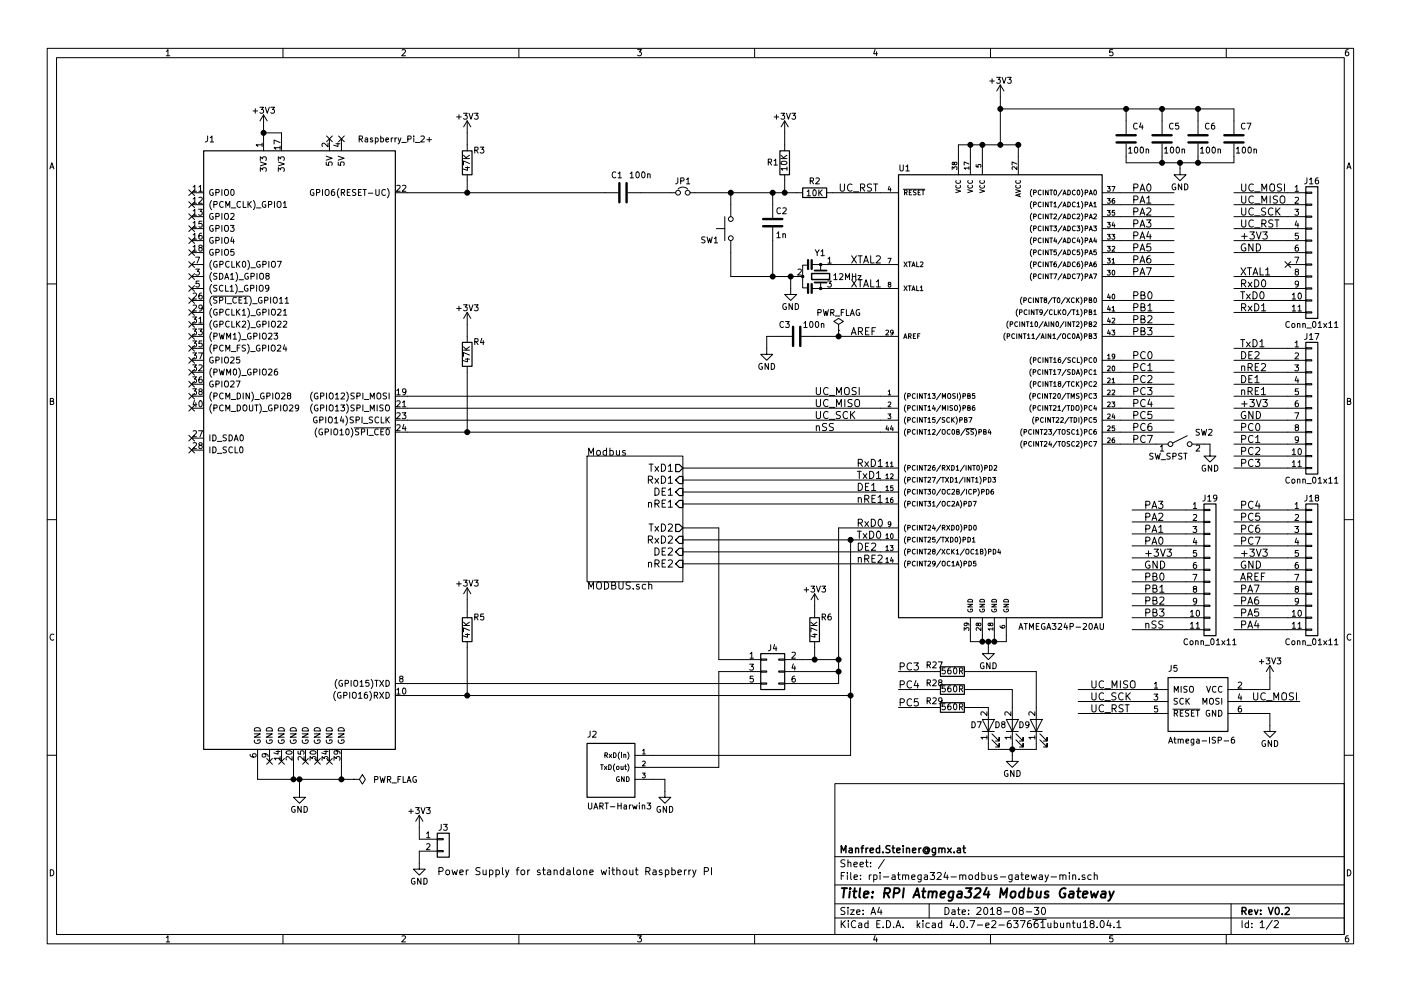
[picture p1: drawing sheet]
EESchema Schematic File Version 2
LIBS:power
LIBS:device
LIBS:switches
LIBS:relays
LIBS:motors
LIBS:transistors
LIBS:conn
LIBS:linear
LIBS:regul
LIBS:74xx
LIBS:cmos4000
LIBS:adc-dac
LIBS:memory
LIBS:xilinx
LIBS:microcontrollers
LIBS:dsp
LIBS:microchip
LIBS:analog_switches
LIBS:motorola
LIBS:texas
LIBS:intel
LIBS:audio
LIBS:interface
LIBS:digital-audio
LIBS:philips
LIBS:display
LIBS:cypress
LIBS:siliconi
LIBS:opto
LIBS:atmel
LIBS:contrib
LIBS:valves
LIBS:rpi-atmega324-modbus-gateway-min-cache
EELAYER 25 0
EELAYER END
$Descr A4 11693 8268
encoding utf-8
Sheet 1 2
Title "RPI Atmega324 Modbus Gateway"
Date "2018-08-30"
Rev "V0.2"
Comp "Manfred.Steiner@gmx.at"
Comment1 ""
Comment2 ""
Comment3 ""
Comment4 ""
$EndDescr
$Comp
L SW_Push SW1
U 1 1
P 6100 1900
F 0 "SW1" V 6000 2000 50  0000 L CNN
F 1 "SW_Push" H 6100 1840 50  0001 C CNN
F 2 "Buttons_Switches_SMD:SW_SPST_FSMSM" H 6100 2100 50  0001 C CNN
F 3 "" H 6100 2100 50  0001 C CNN
	1    6100 1900
	0    -1   -1   0   
$EndComp
$Comp
L Atmega-ISP-6 J5
U 1 1
P 9550 5750
F 0 "J5" H 9750 5900 50  0000 L BNN
F 1 "Atmega-ISP-6" H 9750 5300 50  0000 L BNN
F 2 "Project:IDC_2x3x2.54mm_Straight" H 10000 5450 50  0001 C CIN
F 3 "" H 9100 5400 50  0001 C CNN
	1    9550 5750
	1    0    0    -1  
$EndComp
$Comp
L +3V3 #PWR01
U 1 1
P 2200 1050
F 0 "#PWR01" H 2200 900 50  0001 C CNN
F 1 "+3V3" H 2200 1190 50  0000 C CNN
F 2 "" H 2200 1050 50  0001 C CNN
F 3 "" H 2200 1050 50  0001 C CNN
	1    2200 1050
	1    0    0    -1  
$EndComp
NoConn ~ 1600 3200
NoConn ~ 1600 3000
NoConn ~ 1600 2800
NoConn ~ 1600 2400
NoConn ~ 1600 2200
NoConn ~ 1600 2000
NoConn ~ 1600 1800
$Comp
L GND #PWR02
U 1 1
P 8250 5400
F 0 "#PWR02" H 8250 5150 50  0001 C CNN
F 1 "GND" H 8250 5250 50  0000 C CNN
F 2 "" H 8250 5400 50  0001 C CNN
F 3 "" H 8250 5400 50  0001 C CNN
	1    8250 5400
	1    0    0    -1  
$EndComp
$Comp
L R R2
U 1 1
P 6800 1600
F 0 "R2" V 6700 1600 50  0000 C CNN
F 1 "10K" V 6800 1600 50  0000 C CNN
F 2 "Resistors_SMD:R_1206_HandSoldering" V 6730 1600 50  0001 C CNN
F 3 "" H 6800 1600 50  0001 C CNN
	1    6800 1600
	0    1    1    0   
$EndComp
$Comp
L R R1
U 1 1
P 6550 1350
F 0 "R1" H 6650 1350 50  0000 C CNN
F 1 "10K" V 6550 1350 50  0000 C CNN
F 2 "Resistors_SMD:R_1206_HandSoldering" V 6480 1350 50  0001 C CNN
F 3 "" H 6550 1350 50  0001 C CNN
	1    6550 1350
	-1   0    0    1   
$EndComp
$Comp
L +3V3 #PWR03
U 1 1
P 6550 1100
F 0 "#PWR03" H 6550 950 50  0001 C CNN
F 1 "+3V3" H 6550 1240 50  0000 C CNN
F 2 "" H 6550 1100 50  0001 C CNN
F 3 "" H 6550 1100 50  0001 C CNN
	1    6550 1100
	1    0    0    -1  
$EndComp
$Comp
L C C2
U 1 1
P 6450 1850
F 0 "C2" H 6475 1950 50  0000 L CNN
F 1 "1n" H 6475 1750 50  0000 L CNN
F 2 "Capacitors_SMD:C_1206_HandSoldering" H 6488 1700 50  0001 C CNN
F 3 "" H 6450 1850 50  0001 C CNN
	1    6450 1850
	1    0    0    -1  
$EndComp
$Comp
L C C1
U 1 1
P 5200 1600
F 0 "C1" V 5050 1500 50  0000 L CNN
F 1 "100n" V 5050 1650 50  0000 L CNN
F 2 "Capacitors_SMD:C_1206_HandSoldering" H 5238 1450 50  0001 C CNN
F 3 "" H 5200 1600 50  0001 C CNN
	1    5200 1600
	0    1    1    0   
$EndComp
$Comp
L GND #PWR04
U 1 1
P 6600 2400
F 0 "#PWR04" H 6600 2150 50  0001 C CNN
F 1 "GND" H 6600 2250 50  0000 C CNN
F 2 "" H 6600 2400 50  0001 C CNN
F 3 "" H 6600 2400 50  0001 C CNN
	1    6600 2400
	1    0    0    -1  
$EndComp
$Comp
L C C3
U 1 1
P 6650 2800
F 0 "C3" V 6550 2650 50  0000 L CNN
F 1 "100n" V 6550 2850 50  0000 L CNN
F 2 "Capacitors_SMD:C_1206_HandSoldering" H 6688 2650 50  0001 C CNN
F 3 "" H 6650 2800 50  0001 C CNN
	1    6650 2800
	0    1    1    0   
$EndComp
$Comp
L GND #PWR05
U 1 1
P 6400 2900
F 0 "#PWR05" H 6400 2650 50  0001 C CNN
F 1 "GND" H 6400 2750 50  0000 C CNN
F 2 "" H 6400 2900 50  0001 C CNN
F 3 "" H 6400 2900 50  0001 C CNN
	1    6400 2900
	1    0    0    -1  
$EndComp
$Comp
L GND #PWR06
U 1 1
P 10600 6050
F 0 "#PWR06" H 10600 5800 50  0001 C CNN
F 1 "GND" H 10600 5900 50  0000 C CNN
F 2 "" H 10600 6050 50  0001 C CNN
F 3 "" H 10600 6050 50  0001 C CNN
	1    10600 6050
	1    0    0    -1  
$EndComp
$Comp
L +3V3 #PWR07
U 1 1
P 10600 5650
F 0 "#PWR07" H 10600 5500 50  0001 C CNN
F 1 "+3V3" H 10600 5790 50  0000 C CNN
F 2 "" H 10600 5650 50  0001 C CNN
F 3 "" H 10600 5650 50  0001 C CNN
	1    10600 5650
	1    0    0    -1  
$EndComp
Text Label 9100 5750 0    60   ~ 0
UC_MISO
Text Label 9100 5850 0    60   ~ 0
UC_SCK
Text Label 9100 5950 0    60   ~ 0
UC_RST
Text Label 10450 5850 0    60   ~ 0
UC_MOSI
$Comp
L PWR_FLAG #FLG08
U 1 1
P 7000 2750
F 0 "#FLG08" H 7000 2825 50  0001 C CNN
F 1 "PWR_FLAG" H 7000 2900 50  0000 C CNN
F 2 "" H 7000 2750 50  0001 C CNN
F 3 "" H 7000 2750 50  0001 C CNN
	1    7000 2750
	1    0    0    -1  
$EndComp
$Sheet
S 4900 3800 800  1050
U 5B140940
F0 "Modbus" 60
F1 "MODBUS.sch" 60
F2 "RxD1" I R 5700 4000 60 
F3 "DE1" I R 5700 4100 60 
F4 "nRE1" I R 5700 4200 60 
F5 "TxD1" O R 5700 3900 60 
F6 "RxD2" I R 5700 4500 60 
F7 "DE2" I R 5700 4600 60 
F8 "nRE2" I R 5700 4700 60 
F9 "TxD2" O R 5700 4400 60 
$EndSheet
$Comp
L GND #PWR09
U 1 1
P 5550 6600
F 0 "#PWR09" H 5550 6350 50  0001 C CNN
F 1 "GND" H 5550 6450 50  0000 C CNN
F 2 "" H 5550 6600 50  0001 C CNN
F 3 "" H 5550 6600 50  0001 C CNN
	1    5550 6600
	1    0    0    -1  
$EndComp
$Comp
L Conn_01x02 J3
U 1 1
P 3700 7000
F 0 "J3" H 3700 7100 50  0000 C CNN
F 1 "Conn_01x02" H 3700 6800 50  0001 C CNN
F 2 "Pin_Headers:Pin_Header_Straight_1x02_Pitch2.54mm" H 3700 7000 50  0001 C CNN
F 3 "" H 3700 7000 50  0001 C CNN
	1    3700 7000
	1    0    0    -1  
$EndComp
$Comp
L +3V3 #PWR010
U 1 1
P 3500 6900
F 0 "#PWR010" H 3500 6750 50  0001 C CNN
F 1 "+3V3" H 3500 7040 50  0000 C CNN
F 2 "" H 3500 6900 50  0001 C CNN
F 3 "" H 3500 6900 50  0001 C CNN
	1    3500 6900
	1    0    0    -1  
$EndComp
$Comp
L R R3
U 1 1
P 3900 1350
F 0 "R3" H 3800 1250 50  0000 C CNN
F 1 "47K" V 3900 1350 50  0000 C CNN
F 2 "Resistors_SMD:R_1206_HandSoldering" V 3830 1350 50  0001 C CNN
F 3 "" H 3900 1350 50  0001 C CNN
	1    3900 1350
	-1   0    0    1   
$EndComp
$Comp
L Resonator_Small Y1
U 1 1
P 6850 2300
F 0 "Y1" V 6650 2250 50  0000 L CNN
F 1 "12MHz" V 6850 2400 50  0000 L CNN
F 2 "Crystals:Resonator-3pin_w7.0mm_h2.5mm" H 6825 2300 50  0001 C CNN
F 3 "" H 6825 2300 50  0001 C CNN
	1    6850 2300
	0    1    1    0   
$EndComp
NoConn ~ 2750 1150
NoConn ~ 2850 1150
$Comp
L +3V3 #PWR011
U 1 1
P 3900 1100
F 0 "#PWR011" H 3900 950 50  0001 C CNN
F 1 "+3V3" H 3900 1240 50  0000 C CNN
F 2 "" H 3900 1100 50  0001 C CNN
F 3 "" H 3900 1100 50  0001 C CNN
	1    3900 1100
	1    0    0    -1  
$EndComp
$Comp
L +3V3 #PWR012
U 1 1
P 8350 800
F 0 "#PWR012" H 8350 650 50  0001 C CNN
F 1 "+3V3" H 8350 940 50  0000 C CNN
F 2 "" H 8350 800 50  0001 C CNN
F 3 "" H 8350 800 50  0001 C CNN
	1    8350 800 
	1    0    0    -1  
$EndComp
$Comp
L C C4
U 1 1
P 9400 1150
F 0 "C4" H 9250 1050 50  0000 L CNN
F 1 "100n" H 9200 1250 50  0000 L CNN
F 2 "Capacitors_SMD:C_1206_HandSoldering" H 9438 1000 50  0001 C CNN
F 3 "" H 9400 1150 50  0001 C CNN
	1    9400 1150
	-1   0    0    1   
$EndComp
$Comp
L C C5
U 1 1
P 9700 1150
F 0 "C5" H 9550 1050 50  0000 L CNN
F 1 "100n" H 9500 1250 50  0000 L CNN
F 2 "Capacitors_SMD:C_1206_HandSoldering" H 9738 1000 50  0001 C CNN
F 3 "" H 9700 1150 50  0001 C CNN
	1    9700 1150
	-1   0    0    1   
$EndComp
$Comp
L C C6
U 1 1
P 10000 1150
F 0 "C6" H 9850 1050 50  0000 L CNN
F 1 "100n" H 9800 1250 50  0000 L CNN
F 2 "Capacitors_SMD:C_1206_HandSoldering" H 10038 1000 50  0001 C CNN
F 3 "" H 10000 1150 50  0001 C CNN
	1    10000 1150
	-1   0    0    1   
$EndComp
$Comp
L C C7
U 1 1
P 10300 1150
F 0 "C7" H 10150 1050 50  0000 L CNN
F 1 "100n" H 10100 1250 50  0000 L CNN
F 2 "Capacitors_SMD:C_1206_HandSoldering" H 10338 1000 50  0001 C CNN
F 3 "" H 10300 1150 50  0001 C CNN
	1    10300 1150
	-1   0    0    1   
$EndComp
$Comp
L GND #PWR013
U 1 1
P 9850 1400
F 0 "#PWR013" H 9850 1150 50  0001 C CNN
F 1 "GND" H 9850 1250 50  0000 C CNN
F 2 "" H 9850 1400 50  0001 C CNN
F 3 "" H 9850 1400 50  0001 C CNN
	1    9850 1400
	1    0    0    -1  
$EndComp
$Comp
L R R4
U 1 1
P 3900 2950
F 0 "R4" H 3800 2850 50  0000 C CNN
F 1 "47K" V 3900 2950 50  0000 C CNN
F 2 "Resistors_SMD:R_1206_HandSoldering" V 3830 2950 50  0001 C CNN
F 3 "" H 3900 2950 50  0001 C CNN
	1    3900 2950
	-1   0    0    1   
$EndComp
$Comp
L +3V3 #PWR014
U 1 1
P 3900 2700
F 0 "#PWR014" H 3900 2550 50  0001 C CNN
F 1 "+3V3" H 3900 2840 50  0000 C CNN
F 2 "" H 3900 2700 50  0001 C CNN
F 3 "" H 3900 2700 50  0001 C CNN
	1    3900 2700
	1    0    0    -1  
$EndComp
$Comp
L Jumper_NC_Small JP1
U 1 1
P 5700 1600
F 0 "JP1" H 5700 1700 50  0000 C CNN
F 1 "Jumper_NC_Small" H 5710 1540 50  0001 C CNN
F 2 "Project:SOLDER-JUMPER_1-WAY" H 5700 1600 50  0001 C CNN
F 3 "" H 5700 1600 50  0001 C CNN
	1    5700 1600
	1    0    0    -1  
$EndComp
NoConn ~ 1600 1600
NoConn ~ 1600 1700
NoConn ~ 1600 1900
NoConn ~ 1600 2100
NoConn ~ 1600 2300
NoConn ~ 1600 2500
NoConn ~ 1600 2600
NoConn ~ 1600 2700
NoConn ~ 1600 2900
NoConn ~ 1600 3100
NoConn ~ 1600 3300
NoConn ~ 1600 3400
NoConn ~ 1600 3650
NoConn ~ 1600 3750
Text Label 6800 3300 0    60   ~ 0
UC_MOSI
Text Label 6800 3400 0    60   ~ 0
UC_MISO
Text Label 6800 3500 0    60   ~ 0
UC_SCK
Text Label 7000 1600 0    60   ~ 0
UC_RST
$Comp
L Conn_02x03_Odd_Even J4
U 1 1
P 6400 5600
F 0 "J4" H 6450 5800 50  0000 C CNN
F 1 "Conn_02x03_Odd_Even" H 6450 5400 50  0001 C CNN
F 2 "Project:Jumper_3x_2x03_Pitch2.54mm" H 6400 5600 50  0001 C CNN
F 3 "" H 6400 5600 50  0001 C CNN
	1    6400 5600
	1    0    0    -1  
$EndComp
$Comp
L R R6
U 1 1
P 6800 5250
F 0 "R6" H 6700 5150 50  0000 C CNN
F 1 "47K" V 6800 5250 50  0000 C CNN
F 2 "Resistors_SMD:R_1206_HandSoldering" V 6730 5250 50  0001 C CNN
F 3 "" H 6800 5250 50  0001 C CNN
	1    6800 5250
	-1   0    0    1   
$EndComp
$Comp
L +3V3 #PWR015
U 1 1
P 6800 5050
F 0 "#PWR015" H 6800 4900 50  0001 C CNN
F 1 "+3V3" H 6800 5190 50  0000 C CNN
F 2 "" H 6800 5050 50  0001 C CNN
F 3 "" H 6800 5050 50  0001 C CNN
	1    6800 5050
	1    0    0    -1  
$EndComp
$Comp
L R R5
U 1 1
P 3900 5250
F 0 "R5" H 3800 5150 50  0000 C CNN
F 1 "47K" V 3900 5250 50  0000 C CNN
F 2 "Resistors_SMD:R_1206_HandSoldering" V 3830 5250 50  0001 C CNN
F 3 "" H 3900 5250 50  0001 C CNN
	1    3900 5250
	-1   0    0    1   
$EndComp
$Comp
L +3V3 #PWR016
U 1 1
P 3900 5000
F 0 "#PWR016" H 3900 4850 50  0001 C CNN
F 1 "+3V3" H 3900 5140 50  0000 C CNN
F 2 "" H 3900 5000 50  0001 C CNN
F 3 "" H 3900 5000 50  0001 C CNN
	1    3900 5000
	1    0    0    -1  
$EndComp
$Comp
L GND #PWR017
U 1 1
P 2500 6600
F 0 "#PWR017" H 2500 6350 50  0001 C CNN
F 1 "GND" H 2500 6450 50  0000 C CNN
F 2 "" H 2500 6600 50  0001 C CNN
F 3 "" H 2500 6600 50  0001 C CNN
	1    2500 6600
	1    0    0    -1  
$EndComp
NoConn ~ 2250 6350
NoConn ~ 2350 6350
NoConn ~ 2550 6350
NoConn ~ 2650 6350
NoConn ~ 2750 6350
$Comp
L PWR_FLAG #FLG018
U 1 1
P 2950 6500
F 0 "#FLG018" H 2950 6575 50  0001 C CNN
F 1 "PWR_FLAG" V 2950 6850 50  0000 C CNN
F 2 "" H 2950 6500 50  0001 C CNN
F 3 "" H 2950 6500 50  0001 C CNN
	1    2950 6500
	0    1    1    0   
$EndComp
$Comp
L Raspberry_Pi_2+ J1
U 1 1
P 2550 1600
F 0 "J1" H 1750 2050 50  0000 C CNN
F 1 "Raspberry_Pi_2+" H 3300 2050 50  0000 C CNN
F 2 "Project:RPI_DINRAILBOX_4TE_72mmx91mm_DEBUG" H 2000 -450 50  0001 C CNN
F 3 "" H 2550 350 50  0001 C CNN
	1    2550 1600
	1    0    0    -1  
$EndComp
$Comp
L Conn_01x11 J16
U 1 1
P 10950 2100
F 0 "J16" H 10950 2700 50  0000 C CNN
F 1 "Conn_01x11" H 10950 1500 50  0000 C CNN
F 2 "Pin_Headers:Pin_Header_Straight_1x11_Pitch2.54mm" H 10950 2100 50  0001 C CNN
F 3 "" H 10950 2100 50  0001 C CNN
	1    10950 2100
	1    0    0    -1  
$EndComp
$Comp
L Conn_01x11 J17
U 1 1
P 10950 3400
F 0 "J17" H 10950 4000 50  0000 C CNN
F 1 "Conn_01x11" H 10950 2800 50  0000 C CNN
F 2 "Pin_Headers:Pin_Header_Straight_1x11_Pitch2.54mm" H 10950 3400 50  0001 C CNN
F 3 "" H 10950 3400 50  0001 C CNN
	1    10950 3400
	1    0    0    -1  
$EndComp
$Comp
L Conn_01x11 J18
U 1 1
P 10950 4750
F 0 "J18" H 10950 5350 50  0000 C CNN
F 1 "Conn_01x11" H 10950 4150 50  0000 C CNN
F 2 "Pin_Headers:Pin_Header_Straight_1x11_Pitch2.54mm" H 10950 4750 50  0001 C CNN
F 3 "" H 10950 4750 50  0001 C CNN
	1    10950 4750
	1    0    0    -1  
$EndComp
$Comp
L Conn_01x11 J19
U 1 1
P 10100 4750
F 0 "J19" H 10100 5350 50  0000 C CNN
F 1 "Conn_01x11" H 10100 4150 50  0000 C CNN
F 2 "Pin_Headers:Pin_Header_Straight_1x11_Pitch2.54mm" H 10100 4750 50  0001 C CNN
F 3 "" H 10100 4750 50  0001 C CNN
	1    10100 4750
	1    0    0    -1  
$EndComp
Text Label 10350 1600 0    60   ~ 0
UC_MOSI
Text Label 10350 1700 0    60   ~ 0
UC_MISO
Text Label 10350 1800 0    60   ~ 0
UC_SCK
Text Label 10350 1900 0    60   ~ 0
UC_RST
Text Label 10350 2000 0    60   ~ 0
+3V3
Text Label 10350 2100 0    60   ~ 0
GND
Text Label 7100 2200 0    60   ~ 0
XTAL2
Text Label 7100 2400 0    60   ~ 0
XTAL1
Text Label 7150 4400 0    60   ~ 0
RxD0
Text Label 10350 2400 0    60   ~ 0
RxD0
Text Label 7150 4500 0    60   ~ 0
TxD0
Text Label 10350 2500 0    60   ~ 0
TxD0
Text Label 10350 2600 0    60   ~ 0
RxD1
Text Label 7150 3900 0    60   ~ 0
RxD1
Text Label 7150 4000 0    60   ~ 0
TxD1
Text Label 10350 2900 0    60   ~ 0
TxD1
Text Label 7150 4600 0    60   ~ 0
DE2
Text Label 10350 3000 0    60   ~ 0
DE2
Text Label 10350 3100 0    60   ~ 0
nRE2
Text Label 7150 4700 0    60   ~ 0
nRE2
Text Label 7150 4100 0    60   ~ 0
DE1
Text Label 10350 3200 0    60   ~ 0
DE1
Text Label 7150 4200 0    60   ~ 0
nRE1
Text Label 10350 3300 0    60   ~ 0
nRE1
Text Label 10350 3400 0    60   ~ 0
+3V3
Text Label 10350 3500 0    60   ~ 0
GND
Text Label 9450 3000 0    60   ~ 0
PC0
Text Label 10350 3600 0    60   ~ 0
PC0
$Comp
L PRJ-ATMEGA324P-20AU U1
U 1 1
P 8350 3300
F 0 "U1" H 7500 5180 50  0000 L BNN
F 1 "ATMEGA324P-20AU" H 8500 1350 50  0000 L BNN
F 2 "Project:TQFP-44_10x10mm_Pitch0.8mm_Handsolded" H 8350 3300 50  0001 C CIN
F 3 "" H 8350 3300 50  0001 C CNN
	1    8350 3300
	1    0    0    -1  
$EndComp
Text Label 9450 3100 0    60   ~ 0
PC1
Text Label 10350 3700 0    60   ~ 0
PC1
Text Label 9450 3200 0    60   ~ 0
PC2
Text Label 10350 3800 0    60   ~ 0
PC2
Text Label 9450 3300 0    60   ~ 0
PC3
Text Label 10350 3900 0    60   ~ 0
PC3
Text Label 9450 3400 0    60   ~ 0
PC4
Text Label 10350 4250 0    60   ~ 0
PC4
Text Label 9450 3500 0    60   ~ 0
PC5
Text Label 10350 4350 0    60   ~ 0
PC5
Text Label 9450 3600 0    60   ~ 0
PC6
Text Label 10350 4450 0    60   ~ 0
PC6
Text Label 9450 3700 0    60   ~ 0
PC7
Text Label 10350 4550 0    60   ~ 0
PC7
Text Label 10350 4650 0    60   ~ 0
+3V3
Text Label 10350 4750 0    60   ~ 0
GND
Text Label 7100 2800 0    60   ~ 0
AREF
Text Label 10350 4850 0    60   ~ 0
AREF
Text Label 9450 2300 0    60   ~ 0
PA7
Text Label 10350 4950 0    60   ~ 0
PA7
Text Label 9450 2200 0    60   ~ 0
PA6
Text Label 10350 5050 0    60   ~ 0
PA6
Text Label 9450 2100 0    60   ~ 0
PA5
Text Label 10350 5150 0    60   ~ 0
PA5
Text Label 9450 2000 0    60   ~ 0
PA4
Text Label 10350 5250 0    60   ~ 0
PA4
Text Label 9450 1900 0    60   ~ 0
PA3
Text Label 9550 4250 0    60   ~ 0
PA3
Text Label 9450 1800 0    60   ~ 0
PA2
Text Label 9550 4350 0    60   ~ 0
PA2
Text Label 9450 1700 0    60   ~ 0
PA1
Text Label 9550 4450 0    60   ~ 0
PA1
Text Label 9450 1600 0    60   ~ 0
PA0
Text Label 9550 4550 0    60   ~ 0
PA0
Text Label 9550 4650 0    60   ~ 0
+3V3
Text Label 9550 4750 0    60   ~ 0
GND
Text Label 9450 2500 0    60   ~ 0
PB0
Text Label 9550 4850 0    60   ~ 0
PB0
Text Label 9450 2600 0    60   ~ 0
PB1
Text Label 9550 4950 0    60   ~ 0
PB1
Text Label 9450 2700 0    60   ~ 0
PB2
Text Label 9550 5050 0    60   ~ 0
PB2
Text Label 9450 2800 0    60   ~ 0
PB3
Text Label 9550 5150 0    60   ~ 0
PB3
Text Label 6800 3600 0    60   ~ 0
nSS
Text Label 9550 5250 0    60   ~ 0
nSS
NoConn ~ 10750 2200
$Comp
L LED D7
U 1 1
P 8250 6050
F 0 "D7" V 8250 6150 50  0000 C CNN
F 1 "LED" H 8250 5950 50  0001 C CNN
F 2 "LEDs:LED_0805_HandSoldering" H 8250 6050 50  0001 C CNN
F 3 "" H 8250 6050 50  0001 C CNN
	1    8250 6050
	0    -1   -1   0   
$EndComp
$Comp
L R R29
U 1 1
P 7950 5900
F 0 "R29" V 8000 6050 50  0000 C CNN
F 1 "560R" V 7950 5900 50  0000 C CNN
F 2 "Resistors_SMD:R_1206_HandSoldering" V 7880 5900 50  0001 C CNN
F 3 "" H 7950 5900 50  0001 C CNN
	1    7950 5900
	0    -1   -1   0   
$EndComp
$Comp
L R R27
U 1 1
P 7950 5600
F 0 "R27" V 8000 5750 50  0000 C CNN
F 1 "560R" V 7950 5600 50  0000 C CNN
F 2 "Resistors_SMD:R_1206_HandSoldering" V 7880 5600 50  0001 C CNN
F 3 "" H 7950 5600 50  0001 C CNN
	1    7950 5600
	0    -1   -1   0   
$EndComp
$Comp
L R R28
U 1 1
P 7950 5750
F 0 "R28" V 8000 5900 50  0000 C CNN
F 1 "560R" V 7950 5750 50  0000 C CNN
F 2 "Resistors_SMD:R_1206_HandSoldering" V 7880 5750 50  0001 C CNN
F 3 "" H 7950 5750 50  0001 C CNN
	1    7950 5750
	0    -1   -1   0   
$EndComp
$Comp
L LED D8
U 1 1
P 8450 6050
F 0 "D8" V 8450 6150 50  0000 C CNN
F 1 "LED" H 8450 5950 50  0001 C CNN
F 2 "LEDs:LED_0805_HandSoldering" H 8450 6050 50  0001 C CNN
F 3 "" H 8450 6050 50  0001 C CNN
	1    8450 6050
	0    -1   -1   0   
$EndComp
$Comp
L LED D9
U 1 1
P 8650 6050
F 0 "D9" V 8650 6150 50  0000 C CNN
F 1 "LED" H 8650 5950 50  0001 C CNN
F 2 "LEDs:LED_0805_HandSoldering" H 8650 6050 50  0001 C CNN
F 3 "" H 8650 6050 50  0001 C CNN
	1    8650 6050
	0    -1   -1   0   
$EndComp
$Comp
L GND #PWR019
U 1 1
P 8450 6300
F 0 "#PWR019" H 8450 6050 50  0001 C CNN
F 1 "GND" H 8450 6150 50  0000 C CNN
F 2 "" H 8450 6300 50  0001 C CNN
F 3 "" H 8450 6300 50  0001 C CNN
	1    8450 6300
	1    0    0    -1  
$EndComp
Wire Wire Line
	8100 5300 8100 5350
Wire Wire Line
	8300 5350 8300 5300
Connection ~ 8300 5350
Wire Wire Line
	8200 5300 8200 5350
Connection ~ 8200 5350
Wire Wire Line
	8250 5350 8250 5400
Connection ~ 8250 5350
Wire Wire Line
	8000 1300 8000 1200
Wire Wire Line
	8500 1200 8500 1300
Wire Wire Line
	8200 1200 8200 1300
Connection ~ 8200 1200
Wire Wire Line
	8100 1300 8100 1200
Connection ~ 8100 1200
Connection ~ 8350 1200
Wire Wire Line
	6950 1600 7350 1600
Wire Wire Line
	6550 1200 6550 1100
Wire Wire Line
	6600 2300 6600 2400
Wire Wire Line
	6100 2300 6650 2300
Wire Wire Line
	10450 5750 10600 5750
Wire Wire Line
	10600 5750 10600 5650
Wire Wire Line
	10450 5950 10600 5950
Wire Wire Line
	10600 5950 10600 6050
Wire Wire Line
	10450 5850 10850 5850
Wire Wire Line
	9550 5750 9000 5750
Wire Wire Line
	9550 5850 9000 5850
Wire Wire Line
	9550 5950 9000 5950
Wire Wire Line
	8100 5350 8400 5350
Wire Wire Line
	8400 5350 8400 5300
Wire Wire Line
	3500 7000 3500 6900
Wire Wire Line
	5450 6500 5550 6500
Wire Wire Line
	5550 6500 5550 6600
Wire Wire Line
	6800 2800 7350 2800
Wire Wire Line
	7000 2800 7000 2750
Connection ~ 7000 2800
Wire Wire Line
	6500 2800 6400 2800
Wire Wire Line
	6400 2800 6400 2900
Wire Wire Line
	7350 2200 6950 2200
Wire Wire Line
	7350 2400 6950 2400
Wire Wire Line
	2200 1050 2200 1150
Wire Wire Line
	6100 2300 6100 2100
Connection ~ 6600 2300
Wire Wire Line
	6450 2000 6450 2300
Connection ~ 6450 2300
Wire Wire Line
	6450 1600 6450 1700
Wire Wire Line
	5800 1600 6650 1600
Connection ~ 6450 1600
Wire Wire Line
	6100 1700 6100 1600
Connection ~ 6100 1600
Wire Wire Line
	6550 1500 6550 1600
Connection ~ 6550 1600
Wire Wire Line
	3900 1600 3900 1500
Connection ~ 3900 1600
Wire Wire Line
	3900 1200 3900 1100
Connection ~ 8500 1200
Wire Wire Line
	8000 1200 8500 1200
Wire Wire Line
	8350 800  8350 1200
Wire Wire Line
	8350 900  10300 900 
Wire Wire Line
	10300 900  10300 1000
Connection ~ 8350 900 
Wire Wire Line
	10000 1000 10000 900 
Connection ~ 10000 900 
Wire Wire Line
	9700 1000 9700 900 
Connection ~ 9700 900 
Wire Wire Line
	9400 1000 9400 900 
Connection ~ 9400 900 
Wire Wire Line
	9400 1300 9400 1350
Wire Wire Line
	9400 1350 10300 1350
Wire Wire Line
	10300 1350 10300 1300
Wire Wire Line
	10000 1350 10000 1300
Connection ~ 10000 1350
Wire Wire Line
	9700 1350 9700 1300
Connection ~ 9700 1350
Wire Wire Line
	9850 1400 9850 1350
Connection ~ 9850 1350
Wire Wire Line
	3400 3300 7350 3300
Wire Wire Line
	3400 3400 7350 3400
Wire Wire Line
	3400 3500 7350 3500
Wire Wire Line
	3400 3600 7350 3600
Wire Wire Line
	3900 3600 3900 3100
Connection ~ 3900 3600
Wire Wire Line
	3900 2800 3900 2700
Wire Wire Line
	5350 1600 5600 1600
Wire Wire Line
	7350 3900 5700 3900
Wire Wire Line
	7350 4000 5700 4000
Wire Wire Line
	7350 4100 5700 4100
Wire Wire Line
	7350 4200 5700 4200
Wire Wire Line
	5700 4500 7350 4500
Wire Wire Line
	7350 4600 5700 4600
Wire Wire Line
	7350 4700 5700 4700
Connection ~ 7100 4500
Wire Wire Line
	7000 5700 6700 5700
Wire Wire Line
	7000 4400 7000 5700
Wire Wire Line
	7000 4400 7350 4400
Wire Wire Line
	6700 5600 7000 5600
Connection ~ 7000 5600
Wire Wire Line
	6700 5500 7000 5500
Connection ~ 7000 5500
Wire Wire Line
	6800 5500 6800 5400
Connection ~ 6800 5500
Wire Wire Line
	6800 5100 6800 5050
Wire Wire Line
	5700 4400 6000 4400
Wire Wire Line
	6000 4400 6000 5500
Wire Wire Line
	6000 5500 6200 5500
Wire Wire Line
	3400 5800 7100 5800
Wire Wire Line
	6200 5700 3400 5700
Wire Wire Line
	3900 5800 3900 5400
Connection ~ 3900 5800
Wire Wire Line
	3900 5100 3900 5000
Wire Wire Line
	6000 5600 6200 5600
Wire Wire Line
	2150 6350 2150 6500
Wire Wire Line
	2150 6500 2950 6500
Wire Wire Line
	2850 6500 2850 6350
Wire Wire Line
	2500 6500 2500 6600
Connection ~ 2500 6500
Connection ~ 2850 6500
Wire Wire Line
	3400 1600 5050 1600
Wire Wire Line
	10750 1600 10300 1600
Wire Wire Line
	10750 1700 10300 1700
Wire Wire Line
	10750 1800 10300 1800
Wire Wire Line
	10750 1900 10300 1900
Wire Wire Line
	10750 2100 10300 2100
Wire Wire Line
	10750 2400 10300 2400
Wire Wire Line
	10750 2500 10300 2500
Wire Wire Line
	10750 2600 10300 2600
Wire Wire Line
	10750 2000 10300 2000
Wire Wire Line
	10750 2900 10300 2900
Wire Wire Line
	10750 3000 10300 3000
Wire Wire Line
	10750 3100 10300 3100
Wire Wire Line
	10750 3200 10300 3200
Wire Wire Line
	10750 3300 10300 3300
Wire Wire Line
	10750 3400 10300 3400
Wire Wire Line
	10750 3500 10300 3500
Wire Wire Line
	10750 3600 10300 3600
Wire Wire Line
	10750 3700 10300 3700
Wire Wire Line
	10750 3800 10300 3800
Wire Wire Line
	10750 3900 10300 3900
Wire Wire Line
	9350 3000 9800 3000
Wire Wire Line
	9350 3100 9800 3100
Wire Wire Line
	9350 3200 9800 3200
Wire Wire Line
	9350 3300 9800 3300
Wire Wire Line
	9350 3400 9800 3400
Wire Wire Line
	9350 3500 9800 3500
Wire Wire Line
	9350 3600 9800 3600
Wire Wire Line
	9350 3700 9650 3700
Wire Wire Line
	9900 4250 9450 4250
Wire Wire Line
	9900 4350 9450 4350
Wire Wire Line
	9900 4450 9450 4450
Wire Wire Line
	9900 4550 9450 4550
Wire Wire Line
	9900 4650 9450 4650
Wire Wire Line
	9900 4750 9450 4750
Wire Wire Line
	9900 4850 9450 4850
Wire Wire Line
	9900 4950 9450 4950
Wire Wire Line
	9900 5050 9450 5050
Wire Wire Line
	9900 5150 9450 5150
Wire Wire Line
	9900 5250 9450 5250
Wire Wire Line
	10750 4250 10300 4250
Wire Wire Line
	10750 4350 10300 4350
Wire Wire Line
	10750 4450 10300 4450
Wire Wire Line
	10750 4550 10300 4550
Wire Wire Line
	10750 4650 10300 4650
Wire Wire Line
	10750 4750 10300 4750
Wire Wire Line
	10750 4850 10300 4850
Wire Wire Line
	10750 4950 10300 4950
Wire Wire Line
	10750 5050 10300 5050
Wire Wire Line
	10750 5150 10300 5150
Wire Wire Line
	10750 5250 10300 5250
Wire Wire Line
	9350 2200 9800 2200
Wire Wire Line
	9350 2100 9800 2100
Wire Wire Line
	9350 2000 9800 2000
Wire Wire Line
	9350 2300 9800 2300
Wire Wire Line
	9350 1900 9800 1900
Wire Wire Line
	9350 1800 9800 1800
Wire Wire Line
	9350 1700 9800 1700
Wire Wire Line
	9350 1600 9800 1600
Wire Wire Line
	9350 2500 9800 2500
Wire Wire Line
	9350 2600 9800 2600
Wire Wire Line
	9350 2700 9800 2700
Wire Wire Line
	9350 2800 9800 2800
Wire Wire Line
	2350 1150 2350 1100
Wire Wire Line
	2350 1100 2200 1100
Connection ~ 2200 1100
Wire Wire Line
	8100 5900 8250 5900
Wire Wire Line
	8100 5750 8450 5750
Wire Wire Line
	8450 5750 8450 5900
Wire Wire Line
	8100 5600 8650 5600
Wire Wire Line
	8650 5600 8650 5900
Wire Wire Line
	8250 6200 8250 6250
Wire Wire Line
	8250 6250 8650 6250
Wire Wire Line
	8650 6250 8650 6200
Wire Wire Line
	8450 6200 8450 6300
Connection ~ 8450 6250
Wire Wire Line
	7800 5900 7500 5900
Wire Wire Line
	7800 5750 7500 5750
Wire Wire Line
	7800 5600 7500 5600
Text Label 7500 5600 0    60   ~ 0
PC3
Text Label 7500 5750 0    60   ~ 0
PC4
Text Label 7500 5900 0    60   ~ 0
PC5
$Comp
L GND #PWR020
U 1 1
P 10100 3750
F 0 "#PWR020" H 10100 3500 50  0001 C CNN
F 1 "GND" H 10100 3600 50  0000 C CNN
F 2 "" H 10100 3750 50  0001 C CNN
F 3 "" H 10100 3750 50  0001 C CNN
	1    10100 3750
	1    0    0    -1  
$EndComp
Wire Wire Line
	10050 3700 10100 3700
Wire Wire Line
	10100 3700 10100 3750
$Comp
L SW_SPST SW2
U 1 1
P 9850 3700
F 0 "SW2" H 10050 3800 50  0000 C CNN
F 1 "SW_SPST" H 9750 3600 50  0000 C CNN
F 2 "Project:SW-ebay-171865305033" H 9850 3700 50  0001 C CNN
F 3 "" H 9850 3700 50  0001 C CNN
	1    9850 3700
	1    0    0    -1  
$EndComp
Wire Wire Line
	2450 6350 2450 6500
Connection ~ 2450 6500
$Comp
L UART-Harwin3 J2
U 1 1
P 5450 6500
F 0 "J2" H 4900 6850 50  0000 L BNN
F 1 "UART-Harwin3" H 4900 6250 50  0000 L BNN
F 2 "Connectors_Harwin:Harwin_LTek-Male_03x2.00mm_Straight_StrainRelief" H 5100 6400 50  0001 C CIN
F 3 "" H 5000 6150 50  0001 C CNN
	1    5450 6500
	1    0    0    -1  
$EndComp
$Comp
L GND #PWR021
U 1 1
P 3500 7200
F 0 "#PWR021" H 3500 6950 50  0001 C CNN
F 1 "GND" H 3500 7050 50  0000 C CNN
F 2 "" H 3500 7200 50  0001 C CNN
F 3 "" H 3500 7200 50  0001 C CNN
	1    3500 7200
	1    0    0    -1  
$EndComp
Wire Wire Line
	3500 7100 3500 7200
Text Notes 3650 7300 0    60   ~ 0
Power Supply for standalone without Raspberry PI
Wire Wire Line
	10750 2300 10300 2300
Text Label 10350 2300 0    60   ~ 0
XTAL1
Wire Wire Line
	6000 5600 6000 6400
Wire Wire Line
	6000 6400 5450 6400
Wire Wire Line
	7100 4500 7100 6300
Connection ~ 7100 5800
Wire Wire Line
	7100 6300 5450 6300
$EndSCHEMATC
